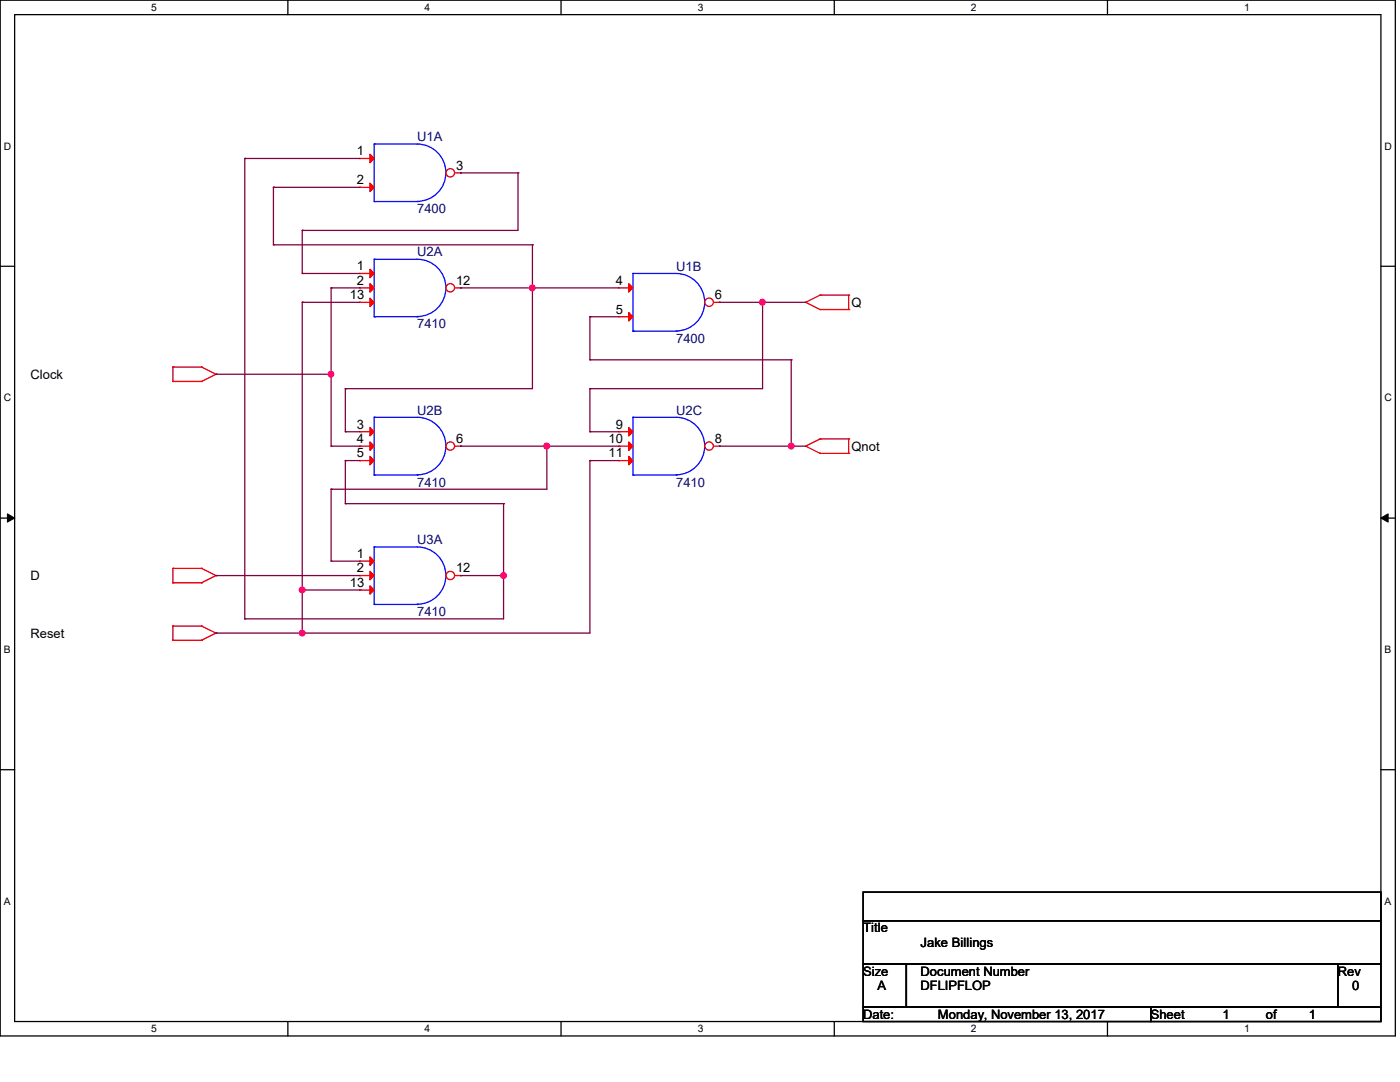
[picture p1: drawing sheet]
<svg xmlns="http://www.w3.org/2000/svg" width="279mm" height="216mm" viewBox="0 0 279 216" stroke-linecap="round" stroke-linejoin="round" font-family="sans-serif">
<path d="M0 0h278.5v206.7h-278.5zM2.9 2.9h272.7v200.9h-272.7z" fill="none" stroke="#000" stroke-width=".25"/>
<g fill="#fff">
<path d="M30.2 .3h1.1v2.3h-1.1z"/>
<path d="M30.2 204.1h1.1v2.3h-1.1z"/>
</g>
<path d="M57.4 0v2.9M57.4 203.8v2.9" fill="none" stroke="#000" stroke-width=".25"/>
<g fill="#fff">
<path d="M84.7 .3h1.1v2.3h-1.1z"/>
<path d="M84.7 204.1h1.1v2.3h-1.1z"/>
</g>
<path d="M112 0v2.9M112 203.8v2.9" fill="none" stroke="#000" stroke-width=".25"/>
<g fill="#fff">
<path d="M139.2 .3h1.1v2.3h-1.1z"/>
<path d="M139.2 204.1h1.1v2.3h-1.1z"/>
</g>
<path d="M166.5 0v2.9M166.5 203.8v2.9" fill="none" stroke="#000" stroke-width=".25"/>
<g fill="#fff">
<path d="M193.8 .3h1.1v2.3h-1.1z"/>
<path d="M193.8 204.1h1.1v2.3h-1.1z"/>
</g>
<path d="M221 0v2.9M221 203.8v2.9" fill="none" stroke="#000" stroke-width=".25"/>
<g fill="#fff">
<path d="M248.3 .3h1.1v2.3h-1.1z"/>
<path d="M248.3 204.1h1.1v2.3h-1.1z"/>
<path d="M.8 28h1.4v2.3h-1.4z"/>
<path d="M276.3 28h1.4v2.3h-1.4z"/>
<path d="M.8 78.2h1.4v2.3h-1.4z"/>
<path d="M276.3 78.2h1.4v2.3h-1.4z"/>
</g>
<path d="M0 53.1h2.9M275.6 53.1h2.9" fill="none" stroke="#000" stroke-width=".25"/>
<g fill="#fff">
<path d="M.8 128.5h1.3v2.2h-1.3z"/>
<path d="M276.3 128.5h1.3v2.2h-1.3z"/>
</g>
<path d="M0 103.4h2.9M275.6 103.4h2.9" fill="none" stroke="#000" stroke-width=".25"/>
<path d="M1.5 102.5l1.4 .9-1.4 .8zM275.6 103.4l1.4-.9v1.7z" fill="#000" stroke="#000" stroke-width=".2"/>
<g fill="#fff">
<path d="M.8 178.7h1.3v2.2h-1.3z"/>
<path d="M276.3 178.7h1.3v2.2h-1.3z"/>
</g>
<path d="M0 153.6h2.9M275.6 153.6h2.9M172.3 178h103.3v5.7h-103.3zM172.3 183.7h103.3v8.7h-103.3zM172.3 192.4h8.6v8.6h-8.6zM180.9 192.4h86.1v8.6h-86.1zM267 192.4h8.6v8.6h-8.6zM172.3 201h57.4v2.8h-57.4zM229.7 201h45.9v2.8h-45.9z" fill="none" stroke="#000" stroke-width=".25"/>
<g fill="none" stroke="#f00" stroke-width=".25">
<path d="M163.7 58.9h.1M163.7 58.9l-2.9 1.4M163.7 58.9h5.7M169.4 58.9h.1M169.4 58.9v2.9M34.5 76.1h.1M34.5 73.2h.1M34.5 73.2h5.7M34.5 76.1h5.7M34.5 73.2v2.9M40.2 73.2h.1M40.2 76.1h.1"/>
<path d="M40.2 73.2l2.9 1.5M43.1 74.7h.1M43.1 74.7l-2.9 1.4M160.8 60.3h.1M160.8 60.3l2.9 1.5M163.7 61.8h.1M163.7 61.8h5.7M169.4 61.8h.1M123.5 86.1h.1M123.5 86.1h2.8M160.8 89h.1M160.8 89l2.9 1.5"/>
<path d="M163.7 87.6h.1M163.7 90.5h.1M163.7 87.6l-2.9 1.4M163.7 87.6h5.7M163.7 90.5h5.7M169.4 87.6h.1M169.4 90.5h.1M169.4 87.6v2.9M34.5 116.3h.1M34.5 113.4h.1M34.5 113.4v2.9M34.5 113.4h5.7"/>
<path d="M34.5 116.3h5.7M40.2 113.4h.1M40.2 116.3h.1M40.2 113.4l2.9 1.5M43.1 114.9h.1M43.1 114.9l-2.9 1.4M34.5 127.8h.1M34.5 124.9h.1M34.5 124.9v2.9M34.5 124.9h5.7M34.5 127.8h5.7M40.2 124.9h.1"/>
<path d="M40.2 127.8h.1M40.2 124.9l2.9 1.4M43.1 126.3h.1M43.1 126.3l-2.9 1.5"/>
</g>
<path d="M126.3 94.8h.1M126.3 83.3h8.7a5.7 5.7 0 0 1 5.6 5.7 5.7 5.7 0 0 1-5.6 5.7M126.3 83.3h.1M126.3 83.3v11.5M126.3 94.8h8.7M135 94.8h.1" fill="none" stroke="#00f" stroke-width=".25"/>
<path d="M125.5 85.3l.8 .8-.8 .9z" fill="#f00" stroke="#f00" stroke-width=".25"/>
<circle cx="141.5" cy="89" r=".84" fill="#fff" stroke="#f00" stroke-width=".25"/>
<path d="M123.5 57.4h.1M123.5 57.4h2.8M123.5 63.2h.1M123.5 63.2h2.8M123.5 89h.1M123.5 91.9h.1M123.5 89h2.8M123.5 91.9h2.8M142.4 89h1.2M143.6 89h.1" fill="none" stroke="#f00" stroke-width=".25"/>
<g fill="#f00" stroke="#f00" stroke-width=".25">
<path d="M125.5 88.2l.8 .8-.8 .9z"/>
<path d="M125.5 91.1l.8 .8-.8 .9z"/>
<path d="M125.5 56.6l.8 .8-.8 .9z"/>
<path d="M125.5 62.4l.8 .8-.8 .9z"/>
</g>
<path d="M126.3 54.6h8.7a5.7 5.7 0 0 1 5.6 5.7 5.7 5.7 0 0 1-5.6 5.7M126.3 54.6h.1M126.3 54.6v11.5M126.3 66.1h.1M126.3 66.1h8.7M135 66.1h.1" fill="none" stroke="#00f" stroke-width=".25"/>
<circle cx="141.5" cy="60.3" r=".84" fill="#fff" stroke="#f00" stroke-width=".25"/>
<path d="M142.4 60.3h1.2M143.6 60.3h.1M71.8 86.1h.1M71.8 86.1h2.9" fill="none" stroke="#f00" stroke-width=".25"/>
<path d="M74.7 94.8h.1M74.7 83.3h8.6a5.7 5.7 0 0 1 5.7 5.7 5.7 5.7 0 0 1-5.7 5.7M74.7 83.3h.1M74.7 83.3v11.5M74.7 94.8h8.6M83.3 94.8h.1" fill="none" stroke="#00f" stroke-width=".25"/>
<path d="M73.8 85.3l.9 .8-.9 .9z" fill="#f00" stroke="#f00" stroke-width=".25"/>
<circle cx="89.9" cy="89" r=".84" fill="#fff" stroke="#f00" stroke-width=".25"/>
<path d="M71.8 89h.1M71.8 91.9h.1M71.8 89h2.9M71.8 91.9h2.9M90.8 89h1.1M91.9 89h.1M71.8 112h.1M71.8 112h2.9" fill="none" stroke="#f00" stroke-width=".25"/>
<g fill="#f00" stroke="#f00" stroke-width=".25">
<path d="M73.8 88.2l.9 .8-.9 .9z"/>
<path d="M73.8 91.1l.9 .8-.9 .9z"/>
<path d="M73.8 111.1l.9 .9-.9 .8z"/>
</g>
<path d="M74.7 109.1h8.6a5.7 5.7 0 0 1 5.7 5.8 5.7 5.7 0 0 1-5.7 5.7M74.7 109.1h.1M74.7 109.1v11.5M74.7 120.6h.1M74.7 120.6h8.6M83.3 120.6h.1" fill="none" stroke="#00f" stroke-width=".25"/>
<circle cx="89.9" cy="114.8" r=".84" fill="#fff" stroke="#f00" stroke-width=".25"/>
<path d="M71.8 54.6h.1M71.8 54.6h2.9M71.8 114.9h.1M71.8 117.7h.1M71.8 114.9h2.9M71.8 117.7h2.9M90.8 114.9h1.1M91.9 114.9h.1" fill="none" stroke="#f00" stroke-width=".25"/>
<g fill="#f00" stroke="#f00" stroke-width=".25">
<path d="M73.8 114l.9 .9-.9 .8z"/>
<path d="M73.8 116.9l.9 .8-.9 .9z"/>
<path d="M73.8 53.7l.9 .9-.9 .8z"/>
</g>
<path d="M74.7 51.7h8.6a5.7 5.7 0 0 1 5.7 5.7 5.7 5.7 0 0 1-5.7 5.8M74.7 51.7h.1M74.7 51.7v11.5M74.7 63.2h.1M74.7 63.2h8.6M83.3 63.2h.1" fill="none" stroke="#00f" stroke-width=".25"/>
<circle cx="89.9" cy="57.4" r=".84" fill="#fff" stroke="#f00" stroke-width=".25"/>
<path d="M71.8 31.6h.1M71.8 37.4h.1M71.8 31.6h2.9M71.8 37.4h2.9M71.8 57.4h.1M71.8 57.4h2.9M90.8 57.4h1.1M91.9 57.4h.1M71.8 60.3h.1M71.8 60.3h2.9" fill="none" stroke="#f00" stroke-width=".25"/>
<g fill="#f00" stroke="#f00" stroke-width=".25">
<path d="M73.8 56.6l.9 .8-.9 .9z"/>
<path d="M73.8 59.5l.9 .8-.9 .9z"/>
<path d="M73.8 30.8l.9 .8-.9 .9z"/>
<path d="M73.8 36.5l.9 .9-.9 .8z"/>
</g>
<path d="M74.7 28.7h8.6a5.7 5.7 0 0 1 5.7 5.8 5.7 5.7 0 0 1-5.7 5.7M74.7 28.7h.1M74.7 28.7v11.5M74.7 40.2h.1M74.7 40.2h8.6M83.3 40.2h.1" fill="none" stroke="#00f" stroke-width=".25"/>
<circle cx="89.9" cy="34.5" r=".84" fill="#fff" stroke="#f00" stroke-width=".25"/>
<path d="M90.8 34.5h1.1M91.9 34.5h.1" fill="none" stroke="#f00" stroke-width=".25"/>
<g fill="none" stroke="#800040" stroke-width=".25">
<path d="M48.9 31.6h.1M48.9 31.6h22.9M48.9 31.6v91.9M54.6 37.4h.1M54.6 37.4h17.2M54.6 37.4v11.5M91.9 34.5h.1M91.9 34.5h11.5M103.4 34.5h.1M103.4 34.5v11.5h-43.1M54.6 48.9h.1M54.6 48.9h51.7"/>
<path d="M60.3 46h.1M60.3 54.6h.1M60.3 46v8.6M60.3 54.6h11.5M66.1 57.4h.1M66.1 57.4h5.7M66.1 57.4v31.6M91.9 57.4h.1M91.9 57.4h31.6M106.3 48.9h.1M106.3 57.4h.1M106.3 48.9v28.7h-37.4"/>
<path d="M43.1 74.7h.1M43.1 74.7h23M60.3 60.3h.1M60.3 60.3v66M60.3 60.3h11.5M66.1 74.7h.1M68.9 77.6h.1M68.9 77.6v8.5M117.7 63.2h.1M117.7 71.8h.1M117.7 77.6h.1M117.7 63.2h5.8"/>
<path d="M117.7 63.2v8.6M117.7 77.6v8.5M117.7 71.8h40.2M143.6 60.3h.1M143.6 60.3h17.2M152.2 60.3h.1M152.2 60.3v17.3h-34.5M157.9 71.8h.1M157.9 71.8v17.2M66.1 89h.1M66.1 97.6h.1M66.1 89h5.7"/>
<path d="M66.1 97.6v14.4M68.9 91.9h.1M68.9 86.1h.1M68.9 86.1h2.9M68.9 91.9h2.9M68.9 91.9v8.6M91.9 89h.1M91.9 89h31.6M109.1 89h.1M109.1 89v8.6h-43M117.7 86.1h.1M117.7 91.9h.1"/>
<path d="M117.7 91.9v34.4h-74.6M117.7 86.1h5.8M117.7 91.9h5.8M143.6 89h.1M143.6 89h17.2M157.9 89h.1M43.1 114.9h.1M43.1 114.9h28.7M60.3 117.7h.1M60.3 117.7h11.5M66.1 112h.1M66.1 112h5.7"/>
<path d="M68.9 100.5h.1M68.9 100.5h31.6M91.9 114.9h.1M91.9 114.9h8.6M100.5 114.9h.1M100.5 100.5h.1M100.5 100.5v23h-51.6M43.1 126.3h.1M48.9 123.5h.1M60.3 126.3h.1"/>
</g>
<g fill="#f0f" stroke="#f0f" stroke-width=".25">
<circle cx="157.9" cy="89" r=".56"/>
<circle cx="152.1" cy="60.3" r=".56"/>
<circle cx="66" cy="74.7" r=".56"/>
<circle cx="106.2" cy="57.4" r=".56"/>
<circle cx="100.5" cy="114.9" r=".56"/>
<circle cx="109.1" cy="89" r=".56"/>
<circle cx="60.3" cy="126.3" r=".56"/>
<circle cx="60.3" cy="117.7" r=".56"/>
</g>
<g font-size="2.6" fill="#000080">
<text x="83.3" y="28.2">U1A</text>
<text x="83.3" y="42.5">7400</text>
<text x="83.3" y="51.2">U2A</text>
<text x="135" y="54.1">U1B</text>
<text x="83.3" y="65.5">7410</text>
<text x="135" y="68.4">7400</text>
<text x="83.3" y="82.8">U2B</text>
<text x="135" y="82.8">U2C</text>
<text x="83.3" y="97.1">7410</text>
<text x="135" y="97.1">7410</text>
<text x="83.3" y="108.6">U3A</text>
<text x="83.3" y="122.9">7410</text>
</g>
<g font-size="2.6">
<text x="71.2" y="31">1</text>
<text x="91" y="33.9">3</text>
<text x="71.2" y="36.7">2</text>
<text x="71.2" y="53.9">1</text>
<text x="69.8" y="59.7">13</text>
<text x="71.2" y="56.8">2</text>
<text x="91" y="56.8">12</text>
<text x="122.9" y="56.8">4</text>
<text x="142.7" y="59.7">6</text>
<text x="122.9" y="62.6">5</text>
<text x="170" y="61.2">Q</text>
<text x="6.1" y="75.6">Clock</text>
<text x="71.2" y="85.5">3</text>
<text x="71.2" y="88.4">4</text>
<text x="91" y="88.4">6</text>
<text x="121.5" y="88.4">10</text>
<text x="122.9" y="85.5">9</text>
<text x="142.7" y="88.4">8</text>
<text x="170" y="89.9">Qnot</text>
<text x="71.2" y="91.3">5</text>
<text x="121.5" y="91.3">11</text>
<text x="71.2" y="111.3">1</text>
<text x="6.1" y="115.7">D</text>
<text x="69.8" y="117.1">13</text>
<text x="71.2" y="114.2">2</text>
<text x="91" y="114.2">12</text>
<text x="6.1" y="127.3">Reset</text>
<text x="172.3" y="186.1">Title</text>
<text x="183.7" y="188.9">Jake Billings</text>
<text x="172.3" y="194.7">Size</text>
<text x="175.1" y="197.6">A</text>
<text x="183.7" y="194.7">Document Number</text>
<text x="183.7" y="197.6">DFLIPFLOP</text>
<text x="267" y="194.7">Rev</text>
<text x="269.8" y="197.6">0</text>
<text x="172.3" y="203.3">Date:</text>
<text x="187.2" y="203.3">Monday, November 13, 2017</text>
<text x="229.7" y="203.3">Sheet</text>
<text x="244" y="203.3">1</text>
<text x="252.6" y="203.3">of</text>
<text x="261.2" y="203.3">1</text>
</g>
<g font-size="2.1">
<text x="30.2" y="2.2">5</text>
<text x="84.7" y="2.2">4</text>
<text x="139.2" y="2.2">3</text>
<text x="193.8" y="2.2">2</text>
<text x="248.3" y="2.2">1</text>
<text x=".8" y="29.8">D</text>
<text x="276.3" y="29.8">D</text>
<text x=".8" y="80.1">C</text>
<text x="276.3" y="80.1">C</text>
<text x=".8" y="130.3">B</text>
<text x="276.3" y="130.3">B</text>
<text x=".8" y="180.5">A</text>
<text x="276.3" y="180.5">A</text>
<text x="30.2" y="206">5</text>
<text x="84.7" y="206">4</text>
<text x="139.2" y="206">3</text>
<text x="193.8" y="206">2</text>
<text x="248.3" y="206">1</text>
</g>
</svg>
